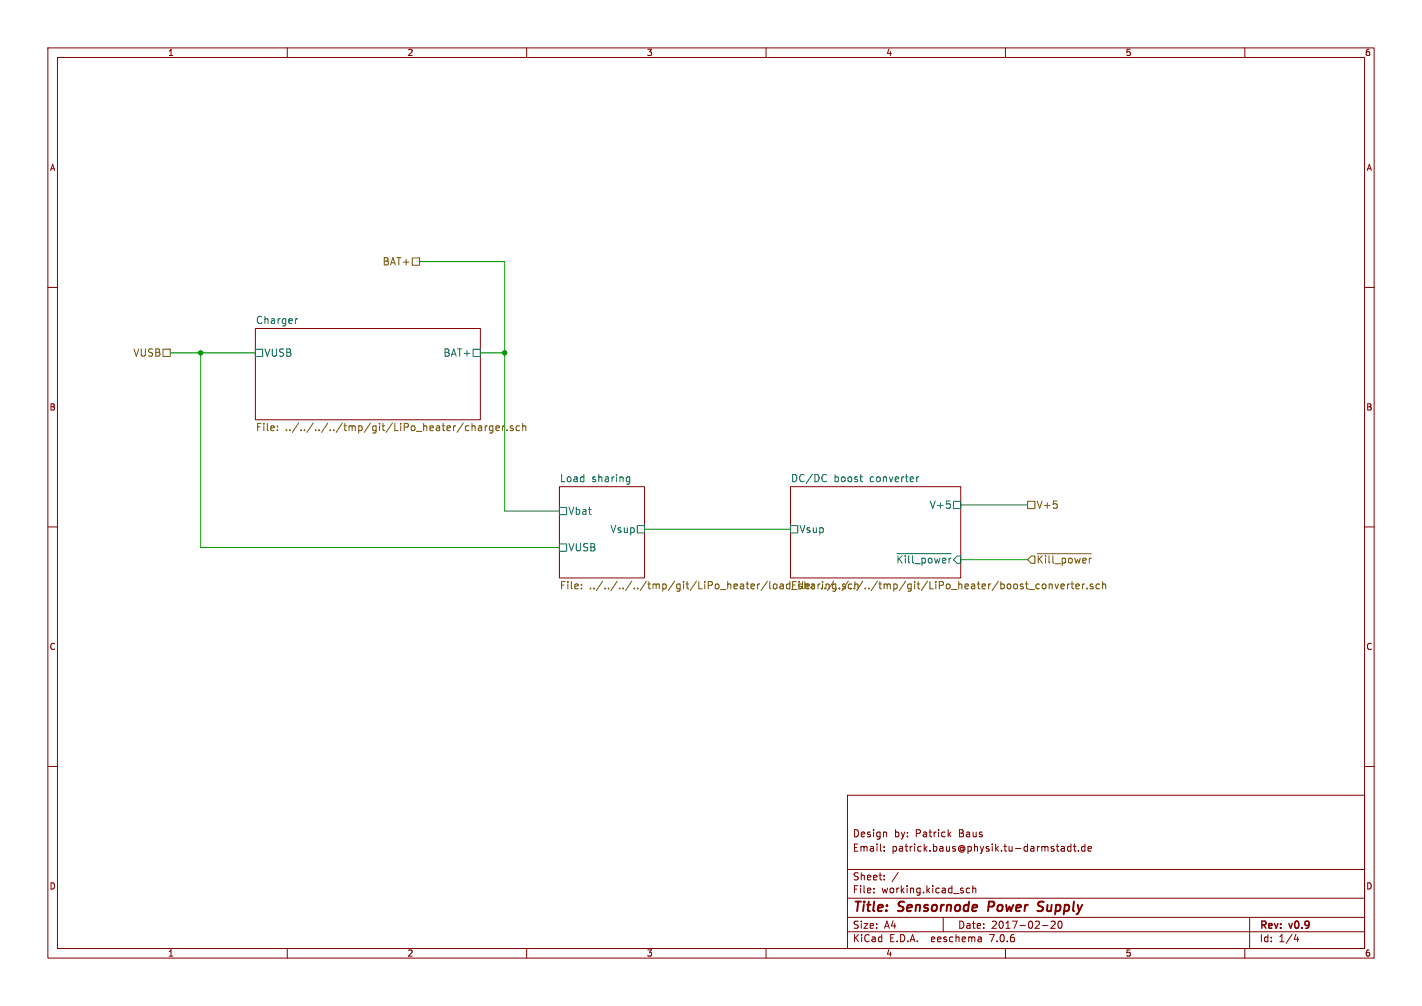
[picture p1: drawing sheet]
(kicad_sch (version 20230121) (generator eeschema)

 (paper "A4")

 (title_block
  (title "Sensornode Power Supply")
  (date "2017-02-20")
  (rev "v0.9")
  (comment 1 "Email: patrick.baus@physik.tu-darmstadt.de")
  (comment 2 "Design by: Patrick Baus"))

 (lib_symbols)

 (junction (at 41.91 73.66) (diameter 0) (color 0 0 0 0))
 (junction (at 105.41 73.66) (diameter 0) (color 0 0 0 0))

 (wire (pts (xy 214.63 116.84) (xy 200.66 116.84)) (stroke (width 0) (type default)))
 (wire (pts (xy 41.91 73.66) (xy 53.34 73.66)) (stroke (width 0) (type default)))
 (wire (pts (xy 35.56 73.66) (xy 41.91 73.66)) (stroke (width 0) (type default)))
 (wire (pts (xy 105.41 54.61) (xy 105.41 73.66)) (stroke (width 0) (type default)))
 (wire (pts (xy 105.41 73.66) (xy 105.41 106.68)) (stroke (width 0) (type default)))
 (wire (pts (xy 100.33 73.66) (xy 105.41 73.66)) (stroke (width 0) (type default)))
 (wire (pts (xy 41.91 73.66) (xy 41.91 114.3)) (stroke (width 0) (type default)))
 (wire (pts (xy 200.66 105.41) (xy 214.63 105.41)) (stroke (width 0) (type default)))
 (wire (pts (xy 87.63 54.61) (xy 105.41 54.61)) (stroke (width 0) (type default)))
 (wire (pts (xy 134.62 110.49) (xy 165.1 110.49)) (stroke (width 0) (type default)))
 (wire (pts (xy 105.41 106.68) (xy 116.84 106.68)) (stroke (width 0) (type default)))
 (wire (pts (xy 41.91 114.3) (xy 116.84 114.3)) (stroke (width 0) (type default)))

 (hierarchical_label "V+5" (shape passive) (at 214.63 105.41 0) (effects (font (size 1.524 1.524)) (justify left)))
 (hierarchical_label "~{Kill_power}" (shape input) (at 214.63 116.84 0) (effects (font (size 1.524 1.524)) (justify left)))
 (hierarchical_label "BAT+" (shape passive) (at 87.63 54.61 180) (effects (font (size 1.524 1.524)) (justify right)))
 (hierarchical_label "VUSB" (shape passive) (at 35.56 73.66 180) (effects (font (size 1.524 1.524)) (justify right)))

 (sheet (at 116.84 101.6) (size 17.78 19.05) (fields_autoplaced) (stroke (width 0) (type solid)) (fill (color 0 0 0 0.0000))
  (property "Sheetname" "Load sharing" (at 116.84 100.7614 0) (effects (font (size 1.524 1.524)) (justify left bottom)))
  (property "Sheetfile" "../../../../tmp/git/LiPo_heater/load_sharing.sch" (at 116.84 121.3362 0) (effects (font (size 1.524 1.524)) (justify left top))) (pin "VUSB" passive (at 116.84 114.3 180) (effects (font (size 1.524 1.524)) (justify left))) (pin "Vbat" passive (at 116.84 106.68 180) (effects (font (size 1.524 1.524)) (justify left))) (pin "Vsup" passive (at 134.62 110.49 0) (effects (font (size 1.524 1.524)) (justify right))))

 (sheet (at 53.34 68.58) (size 46.99 19.05) (fields_autoplaced) (stroke (width 0) (type solid)) (fill (color 0 0 0 0.0000))
  (property "Sheetname" "Charger" (at 53.34 67.7414 0) (effects (font (size 1.524 1.524)) (justify left bottom)))
  (property "Sheetfile" "../../../../tmp/git/LiPo_heater/charger.sch" (at 53.34 88.3162 0) (effects (font (size 1.524 1.524)) (justify left top))) (pin "VUSB" passive (at 53.34 73.66 180) (effects (font (size 1.524 1.524)) (justify left))) (pin "BAT+" passive (at 100.33 73.66 0) (effects (font (size 1.524 1.524)) (justify right))))

 (sheet (at 165.1 101.6) (size 35.56 19.05) (fields_autoplaced) (stroke (width 0) (type solid)) (fill (color 0 0 0 0.0000))
  (property "Sheetname" "DC/DC boost converter" (at 165.1 100.7614 0) (effects (font (size 1.524 1.524)) (justify left bottom)))
  (property "Sheetfile" "../../../../tmp/git/LiPo_heater/boost_converter.sch" (at 165.1 121.3362 0) (effects (font (size 1.524 1.524)) (justify left top))) (pin "Vsup" passive (at 165.1 110.49 180) (effects (font (size 1.524 1.524)) (justify left))) (pin "V+5" passive (at 200.66 105.41 0) (effects (font (size 1.524 1.524)) (justify right)))
  (pin "~{Kill_power}" input (at 200.66 116.84 0) (effects (font (size 1.524 1.524)) (justify right))))

 (sheet_instances (path "" (page "1"))))
